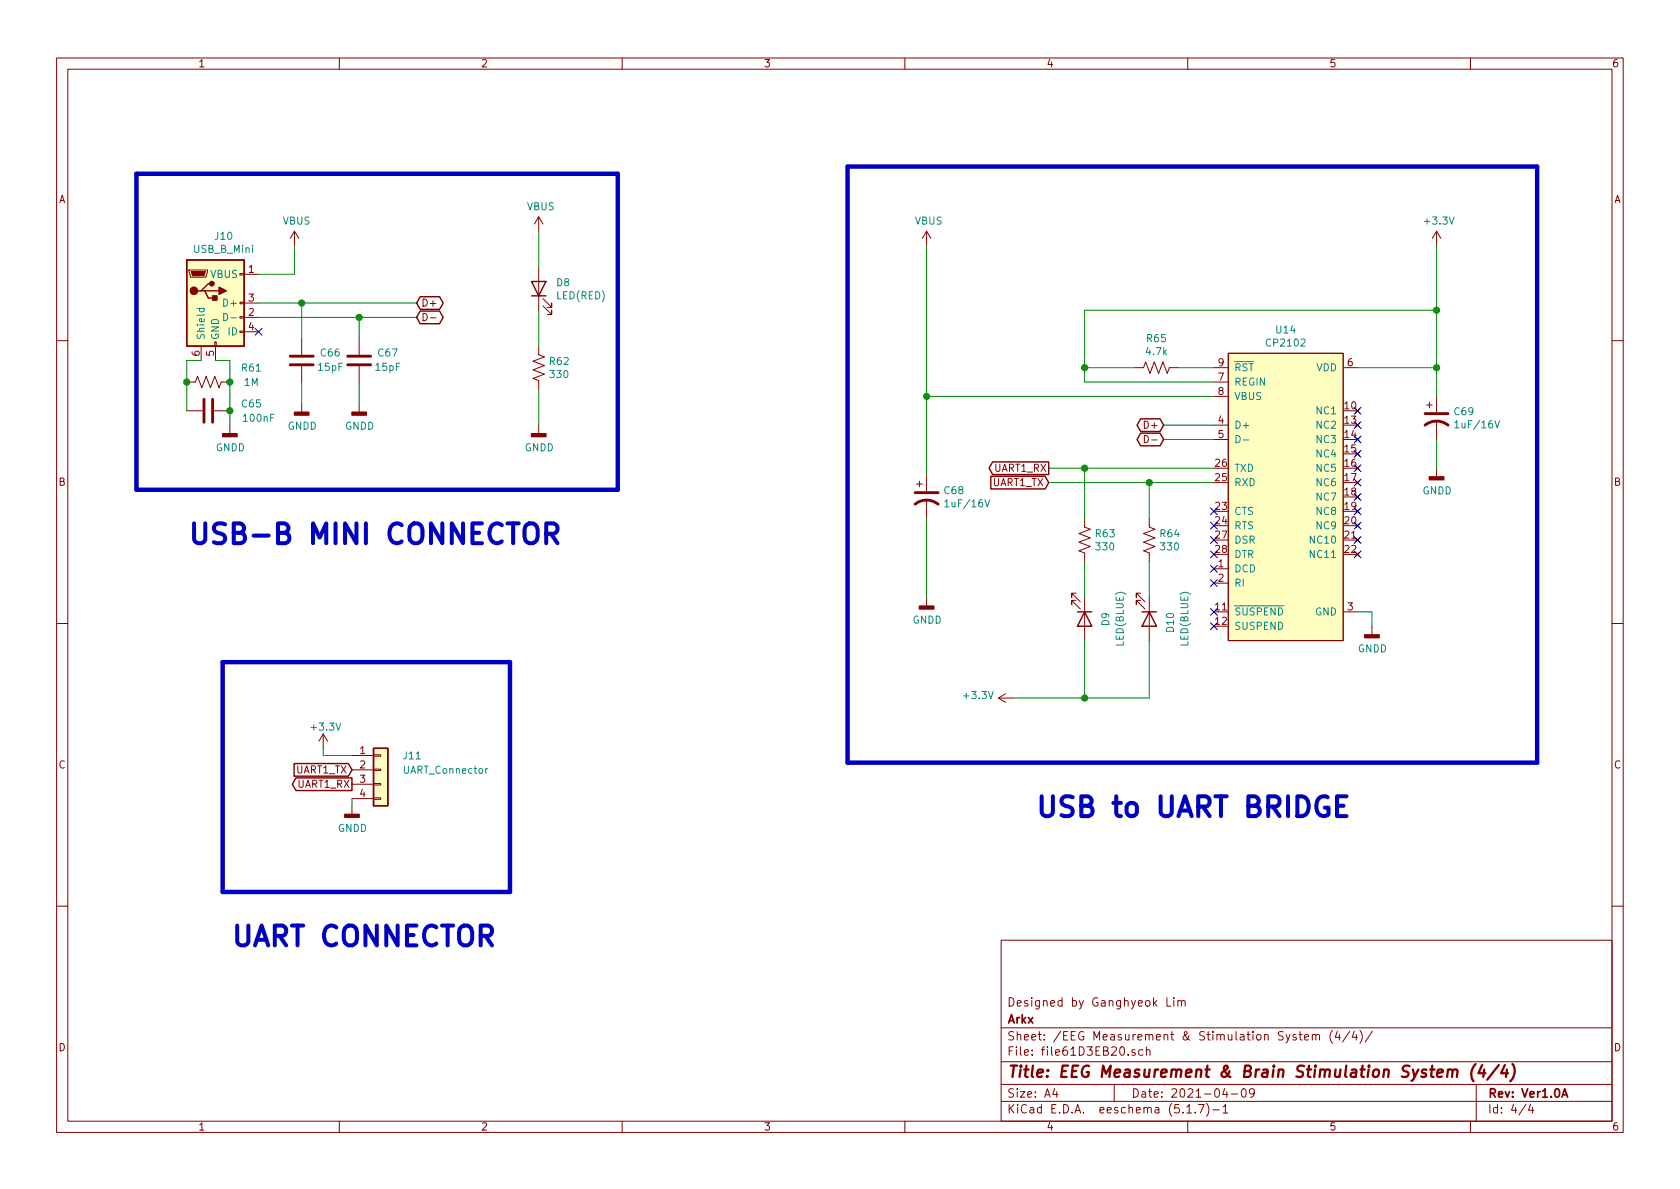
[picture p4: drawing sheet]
EESchema Schematic File Version 4
EELAYER 30 0
EELAYER END
$Descr A4 11693 8268
encoding utf-8
Sheet 4 4
Title "EEG Measurement & Brain Stimulation System (4/4)"
Date "2021-04-09"
Rev "Ver1.0A"
Comp "Arkx"
Comment1 "Designed by Ganghyeok Lim"
Comment2 ""
Comment3 ""
Comment4 ""
$EndDescr
$Comp
L power:+3.3V #PWR?
U 1 1
P 2250 5200
AR Path="/620017E6" Ref="#PWR?"  Part="1" 
AR Path="/61D3EB21/620017E6" Ref="#PWR0134"  Part="1" 
F 0 "#PWR0134" H 2250 5050 50  0001 C CNN
F 1 "+3.3V" H 2150 5350 50  0000 L CNN
F 2 "" H 2250 5200 50  0001 C CNN
F 3 "" H 2250 5200 50  0001 C CNN
	1    2250 5200
	1    0    0    -1  
$EndComp
Wire Wire Line
	2450 5250 2250 5250
Wire Wire Line
	2250 5250 2250 5200
Text GLabel 2450 5350 0    50   Input ~ 0
UART1_TX
Text GLabel 2450 5450 0    50   Output ~ 0
UART1_RX
$Comp
L power:GNDD #PWR?
U 1 1
P 2450 5600
AR Path="/620017F0" Ref="#PWR?"  Part="1" 
AR Path="/61D3EB21/620017F0" Ref="#PWR0135"  Part="1" 
F 0 "#PWR0135" H 2450 5350 50  0001 C CNN
F 1 "GNDD" H 2454 5445 50  0000 C CNN
F 2 "" H 2450 5600 50  0001 C CNN
F 3 "" H 2450 5600 50  0001 C CNN
	1    2450 5600
	1    0    0    -1  
$EndComp
Wire Notes Line width 31 style solid
	3550 6200 1550 6200
Wire Notes Line width 31 style solid
	1550 6200 1550 4600
Wire Notes Line width 31 style solid
	1550 4600 3550 4600
Wire Notes Line width 31 style solid
	3550 4600 3550 6200
$Comp
L Connector_Generic:Conn_01x04 J?
U 1 1
P 2650 5350
AR Path="/620017FB" Ref="J?"  Part="1" 
AR Path="/61D3EB21/620017FB" Ref="J11"  Part="1" 
F 0 "J11" H 2800 5450 50  0000 L CNN
F 1 "UART_Connector" H 2800 5350 50  0000 L CNN
F 2 "Connector_PinSocket_2.54mm:PinSocket_1x04_P2.54mm_Vertical" H 2650 5350 50  0001 C CNN
F 3 "~" H 2650 5350 50  0001 C CNN
	1    2650 5350
	1    0    0    -1  
$EndComp
Wire Wire Line
	2450 5550 2450 5600
$Comp
L Connector:USB_B_Mini J10
U 1 1
P 1500 2100
F 0 "J10" H 1557 2567 50  0000 C CNN
F 1 "USB_B_Mini" H 1557 2476 50  0000 C CNN
F 2 "Connector_USB:USB_Mini-B_Lumberg_2486_01_Horizontal" H 1650 2050 50  0001 C CNN
F 3 "~" H 1650 2050 50  0001 C CNN
	1    1500 2100
	1    0    0    -1  
$EndComp
$Comp
L power:VBUS #PWR0132
U 1 1
P 2050 1700
F 0 "#PWR0132" H 2050 1550 50  0001 C CNN
F 1 "VBUS" H 2065 1873 50  0000 C CNN
F 2 "" H 2050 1700 50  0001 C CNN
F 3 "" H 2050 1700 50  0001 C CNN
	1    2050 1700
	1    0    0    -1  
$EndComp
Wire Wire Line
	1800 1900 2050 1900
Wire Wire Line
	2050 1900 2050 1700
Wire Wire Line
	1800 2100 2100 2100
Wire Wire Line
	1800 2200 2500 2200
$Comp
L Device:R_US R61
U 1 1
P 1450 2650
F 0 "R61" V 1350 2950 50  0000 C CNN
F 1 "1M" V 1450 2950 50  0000 C CNN
F 2 "My_Libraries:R3216_Metric" V 1490 2640 50  0001 C CNN
F 3 "~" H 1450 2650 50  0001 C CNN
	1    1450 2650
	0    1    1    0   
$EndComp
Wire Wire Line
	1500 2500 1600 2500
Wire Wire Line
	1600 2500 1600 2650
Wire Wire Line
	1400 2500 1300 2500
Wire Wire Line
	1300 2500 1300 2650
$Comp
L Device:C C65
U 1 1
P 1450 2850
F 0 "C65" V 1400 3150 50  0000 C CNN
F 1 "100nF" V 1500 3200 50  0000 C CNN
F 2 "My_Libraries:C3216_Metric" H 1488 2700 50  0001 C CNN
F 3 "~" H 1450 2850 50  0001 C CNN
	1    1450 2850
	0    1    1    0   
$EndComp
Wire Wire Line
	1300 2650 1300 2850
Connection ~ 1300 2650
Wire Wire Line
	1600 2650 1600 2850
Connection ~ 1600 2650
$Comp
L Device:C C66
U 1 1
P 2100 2500
F 0 "C66" H 1900 2450 50  0000 C CNN
F 1 "15pF" H 1900 2550 50  0000 C CNN
F 2 "My_Libraries:C3216_Metric" H 2138 2350 50  0001 C CNN
F 3 "~" H 2100 2500 50  0001 C CNN
	1    2100 2500
	-1   0    0    1   
$EndComp
$Comp
L Device:C C67
U 1 1
P 2500 2500
F 0 "C67" H 2300 2450 50  0000 C CNN
F 1 "15pF" H 2300 2550 50  0000 C CNN
F 2 "My_Libraries:C3216_Metric" H 2538 2350 50  0001 C CNN
F 3 "~" H 2500 2500 50  0001 C CNN
	1    2500 2500
	-1   0    0    1   
$EndComp
Wire Wire Line
	2100 2100 2100 2350
Connection ~ 2100 2100
Wire Wire Line
	2100 2100 2900 2100
Wire Wire Line
	2500 2200 2500 2350
Connection ~ 2500 2200
Wire Wire Line
	2500 2200 2900 2200
$Comp
L power:GNDD #PWR0133
U 1 1
P 2100 2800
F 0 "#PWR0133" H 2100 2550 50  0001 C CNN
F 1 "GNDD" H 2104 2645 50  0000 C CNN
F 2 "" H 2100 2800 50  0001 C CNN
F 3 "" H 2100 2800 50  0001 C CNN
	1    2100 2800
	1    0    0    -1  
$EndComp
$Comp
L power:GNDD #PWR0136
U 1 1
P 2500 2800
F 0 "#PWR0136" H 2500 2550 50  0001 C CNN
F 1 "GNDD" H 2504 2645 50  0000 C CNN
F 2 "" H 2500 2800 50  0001 C CNN
F 3 "" H 2500 2800 50  0001 C CNN
	1    2500 2800
	1    0    0    -1  
$EndComp
$Comp
L power:GNDD #PWR0131
U 1 1
P 1600 2950
F 0 "#PWR0131" H 1600 2700 50  0001 C CNN
F 1 "GNDD" H 1604 2795 50  0000 C CNN
F 2 "" H 1600 2950 50  0001 C CNN
F 3 "" H 1600 2950 50  0001 C CNN
	1    1600 2950
	1    0    0    -1  
$EndComp
Wire Wire Line
	1600 2850 1600 2950
Connection ~ 1600 2850
Wire Wire Line
	2100 2800 2100 2650
Wire Wire Line
	2500 2650 2500 2800
NoConn ~ 1800 2300
Text GLabel 2900 2100 2    50   BiDi ~ 0
D+
Text GLabel 2900 2200 2    50   BiDi ~ 0
D-
$Comp
L Device:LED D8
U 1 1
P 3750 2000
F 0 "D8" V 3789 1882 50  0000 R CNN
F 1 "LED(RED)" V 3698 1882 50  0000 R CNN
F 2 "My_Libraries:LED_3216_Metric" H 3750 2000 50  0001 C CNN
F 3 "~" H 3750 2000 50  0001 C CNN
	1    3750 2000
	0    -1   -1   0   
$EndComp
$Comp
L Device:R_US R62
U 1 1
P 3750 2550
F 0 "R62" H 3818 2596 50  0000 L CNN
F 1 "330" H 3818 2505 50  0000 L CNN
F 2 "My_Libraries:R3216_Metric" V 3790 2540 50  0001 C CNN
F 3 "~" H 3750 2550 50  0001 C CNN
	1    3750 2550
	1    0    0    -1  
$EndComp
Wire Wire Line
	3750 2150 3750 2400
$Comp
L power:VBUS #PWR0137
U 1 1
P 3750 1600
F 0 "#PWR0137" H 3750 1450 50  0001 C CNN
F 1 "VBUS" H 3765 1773 50  0000 C CNN
F 2 "" H 3750 1600 50  0001 C CNN
F 3 "" H 3750 1600 50  0001 C CNN
	1    3750 1600
	1    0    0    -1  
$EndComp
Wire Wire Line
	3750 1600 3750 1850
$Comp
L power:GNDD #PWR0138
U 1 1
P 3750 2950
F 0 "#PWR0138" H 3750 2700 50  0001 C CNN
F 1 "GNDD" H 3754 2795 50  0000 C CNN
F 2 "" H 3750 2950 50  0001 C CNN
F 3 "" H 3750 2950 50  0001 C CNN
	1    3750 2950
	1    0    0    -1  
$EndComp
Wire Wire Line
	3750 2700 3750 2950
$Comp
L My_Libraries:CP2102 U14
U 1 1
P 8950 3450
F 0 "U14" H 8950 4615 50  0000 C CNN
F 1 "CP2102" H 8950 4524 50  0000 C CNN
F 2 "My_Libraries:VFQFN-28-1EP_5x5mm_HandSolder" H 8900 3700 50  0001 C CNN
F 3 "" H 8900 3700 50  0001 C CNN
	1    8950 3450
	1    0    0    -1  
$EndComp
$Comp
L Device:R_US R65
U 1 1
P 8050 2550
F 0 "R65" V 7845 2550 50  0000 C CNN
F 1 "4.7k" V 7936 2550 50  0000 C CNN
F 2 "My_Libraries:R3216_Metric" V 8090 2540 50  0001 C CNN
F 3 "~" H 8050 2550 50  0001 C CNN
	1    8050 2550
	0    1    1    0   
$EndComp
Wire Wire Line
	8450 2550 8200 2550
Wire Wire Line
	7900 2550 7550 2550
Wire Wire Line
	7550 2550 7550 2650
Wire Wire Line
	7550 2650 8450 2650
$Comp
L Device:CP1 C69
U 1 1
P 10000 2900
F 0 "C69" H 10115 2946 50  0000 L CNN
F 1 "1uF/16V" H 10115 2855 50  0000 L CNN
F 2 "My_Libraries:C3216_Tantal_Metric" H 10000 2900 50  0001 C CNN
F 3 "~" H 10000 2900 50  0001 C CNN
	1    10000 2900
	1    0    0    -1  
$EndComp
Wire Wire Line
	9450 2550 10000 2550
Wire Wire Line
	10000 2550 10000 2750
$Comp
L power:GNDD #PWR0144
U 1 1
P 10000 3250
F 0 "#PWR0144" H 10000 3000 50  0001 C CNN
F 1 "GNDD" H 10004 3095 50  0000 C CNN
F 2 "" H 10000 3250 50  0001 C CNN
F 3 "" H 10000 3250 50  0001 C CNN
	1    10000 3250
	1    0    0    -1  
$EndComp
Wire Wire Line
	10000 3050 10000 3250
Wire Wire Line
	7550 2550 7550 2150
Wire Wire Line
	7550 2150 10000 2150
Wire Wire Line
	10000 2150 10000 2550
Connection ~ 7550 2550
Connection ~ 10000 2550
$Comp
L power:+3.3V #PWR0143
U 1 1
P 10000 1700
F 0 "#PWR0143" H 10000 1550 50  0001 C CNN
F 1 "+3.3V" H 10015 1873 50  0000 C CNN
F 2 "" H 10000 1700 50  0001 C CNN
F 3 "" H 10000 1700 50  0001 C CNN
	1    10000 1700
	1    0    0    -1  
$EndComp
Wire Wire Line
	10000 1700 10000 2150
Connection ~ 10000 2150
Text GLabel 7300 3250 0    50   Output ~ 0
UART1_RX
Text GLabel 7300 3350 0    50   Input ~ 0
UART1_TX
Wire Wire Line
	7300 3250 7550 3250
Wire Wire Line
	7300 3350 8000 3350
$Comp
L Device:R_US R64
U 1 1
P 8000 3750
F 0 "R64" H 8068 3796 50  0000 L CNN
F 1 "330" H 8068 3705 50  0000 L CNN
F 2 "My_Libraries:R3216_Metric" V 8040 3740 50  0001 C CNN
F 3 "~" H 8000 3750 50  0001 C CNN
	1    8000 3750
	1    0    0    -1  
$EndComp
Wire Wire Line
	8000 3600 8000 3350
Connection ~ 8000 3350
Wire Wire Line
	8000 3350 8450 3350
$Comp
L Device:R_US R63
U 1 1
P 7550 3750
F 0 "R63" H 7618 3796 50  0000 L CNN
F 1 "330" H 7618 3705 50  0000 L CNN
F 2 "My_Libraries:R3216_Metric" V 7590 3740 50  0001 C CNN
F 3 "~" H 7550 3750 50  0001 C CNN
	1    7550 3750
	1    0    0    -1  
$EndComp
Wire Wire Line
	7550 3600 7550 3250
Connection ~ 7550 3250
Wire Wire Line
	7550 3250 8450 3250
$Comp
L Device:LED D9
U 1 1
P 7550 4300
F 0 "D9" H 7500 4450 50  0000 L CNN
F 1 "LED(BLUE)" H 7350 4550 50  0000 L CNN
F 2 "My_Libraries:LED_3216_Metric" H 7550 4300 50  0001 C CNN
F 3 "~" H 7550 4300 50  0001 C CNN
	1    7550 4300
	0    1    1    0   
$EndComp
$Comp
L Device:LED D10
U 1 1
P 8000 4300
F 0 "D10" H 7950 4450 50  0000 L CNN
F 1 "LED(BLUE)" H 7800 4550 50  0000 L CNN
F 2 "My_Libraries:LED_3216_Metric" H 8000 4300 50  0001 C CNN
F 3 "~" H 8000 4300 50  0001 C CNN
	1    8000 4300
	0    1    1    0   
$EndComp
Wire Wire Line
	7550 3900 7550 4150
Wire Wire Line
	8000 3900 8000 4150
$Comp
L power:+3.3V #PWR0141
U 1 1
P 7050 4850
F 0 "#PWR0141" H 7050 4700 50  0001 C CNN
F 1 "+3.3V" V 7065 4978 50  0000 L CNN
F 2 "" H 7050 4850 50  0001 C CNN
F 3 "" H 7050 4850 50  0001 C CNN
	1    7050 4850
	0    -1   -1   0   
$EndComp
Wire Wire Line
	7050 4850 7550 4850
Wire Wire Line
	8000 4850 8000 4450
Wire Wire Line
	7550 4450 7550 4850
Connection ~ 7550 4850
Wire Wire Line
	7550 4850 8000 4850
$Comp
L power:GNDD #PWR0142
U 1 1
P 9550 4350
F 0 "#PWR0142" H 9550 4100 50  0001 C CNN
F 1 "GNDD" H 9554 4195 50  0000 C CNN
F 2 "" H 9550 4350 50  0001 C CNN
F 3 "" H 9550 4350 50  0001 C CNN
	1    9550 4350
	1    0    0    -1  
$EndComp
Wire Wire Line
	9450 4250 9550 4250
Wire Wire Line
	9550 4250 9550 4350
Text GLabel 8100 2950 0    50   BiDi ~ 0
D+
Text GLabel 8100 3050 0    50   BiDi ~ 0
D-
Wire Wire Line
	8100 2950 8450 2950
Wire Wire Line
	8100 3050 8450 3050
NoConn ~ 8450 3550
NoConn ~ 8450 3650
NoConn ~ 8450 3750
NoConn ~ 8450 3850
NoConn ~ 8450 3950
NoConn ~ 8450 4050
NoConn ~ 8450 4250
NoConn ~ 8450 4350
NoConn ~ 9450 3850
NoConn ~ 9450 3750
NoConn ~ 9450 3650
NoConn ~ 9450 3550
NoConn ~ 9450 3450
NoConn ~ 9450 3350
NoConn ~ 9450 3250
NoConn ~ 9450 3150
NoConn ~ 9450 3050
NoConn ~ 9450 2950
NoConn ~ 9450 2850
Wire Wire Line
	8450 2750 6450 2750
$Comp
L Device:CP1 C68
U 1 1
P 6450 3450
F 0 "C68" H 6565 3496 50  0000 L CNN
F 1 "1uF/16V" H 6565 3405 50  0000 L CNN
F 2 "My_Libraries:C3216_Tantal_Metric" H 6450 3450 50  0001 C CNN
F 3 "~" H 6450 3450 50  0001 C CNN
	1    6450 3450
	1    0    0    -1  
$EndComp
Wire Wire Line
	6450 2750 6450 3300
Wire Wire Line
	6450 3600 6450 4150
$Comp
L power:GNDD #PWR0140
U 1 1
P 6450 4150
F 0 "#PWR0140" H 6450 3900 50  0001 C CNN
F 1 "GNDD" H 6454 3995 50  0000 C CNN
F 2 "" H 6450 4150 50  0001 C CNN
F 3 "" H 6450 4150 50  0001 C CNN
	1    6450 4150
	1    0    0    -1  
$EndComp
Connection ~ 6450 2750
$Comp
L power:VBUS #PWR0139
U 1 1
P 6450 1700
F 0 "#PWR0139" H 6450 1550 50  0001 C CNN
F 1 "VBUS" H 6465 1873 50  0000 C CNN
F 2 "" H 6450 1700 50  0001 C CNN
F 3 "" H 6450 1700 50  0001 C CNN
	1    6450 1700
	1    0    0    -1  
$EndComp
Wire Wire Line
	6450 1700 6450 2750
Wire Notes Line width 31 style solid
	950  1200 950  3400
Wire Notes Line width 31 style solid
	950  3400 4300 3400
Wire Notes Line width 31 style solid
	4300 3400 4300 1200
Wire Notes Line width 31 style solid
	4300 1200 950  1200
Wire Notes Line width 31 style solid
	5900 1150 5900 5300
Wire Notes Line width 31 style solid
	5900 5300 10700 5300
Wire Notes Line width 31 style solid
	10700 5300 10700 1150
Wire Notes Line width 31 style solid
	10700 1150 5900 1150
Text Notes 1600 6600 0    138  ~ 28
UART CONNECTOR
Text Notes 1300 3800 0    138  ~ 28
USB-B MINI CONNECTOR
Text Notes 7200 5700 0    138  ~ 28
USB to UART BRIDGE
$EndSCHEMATC
